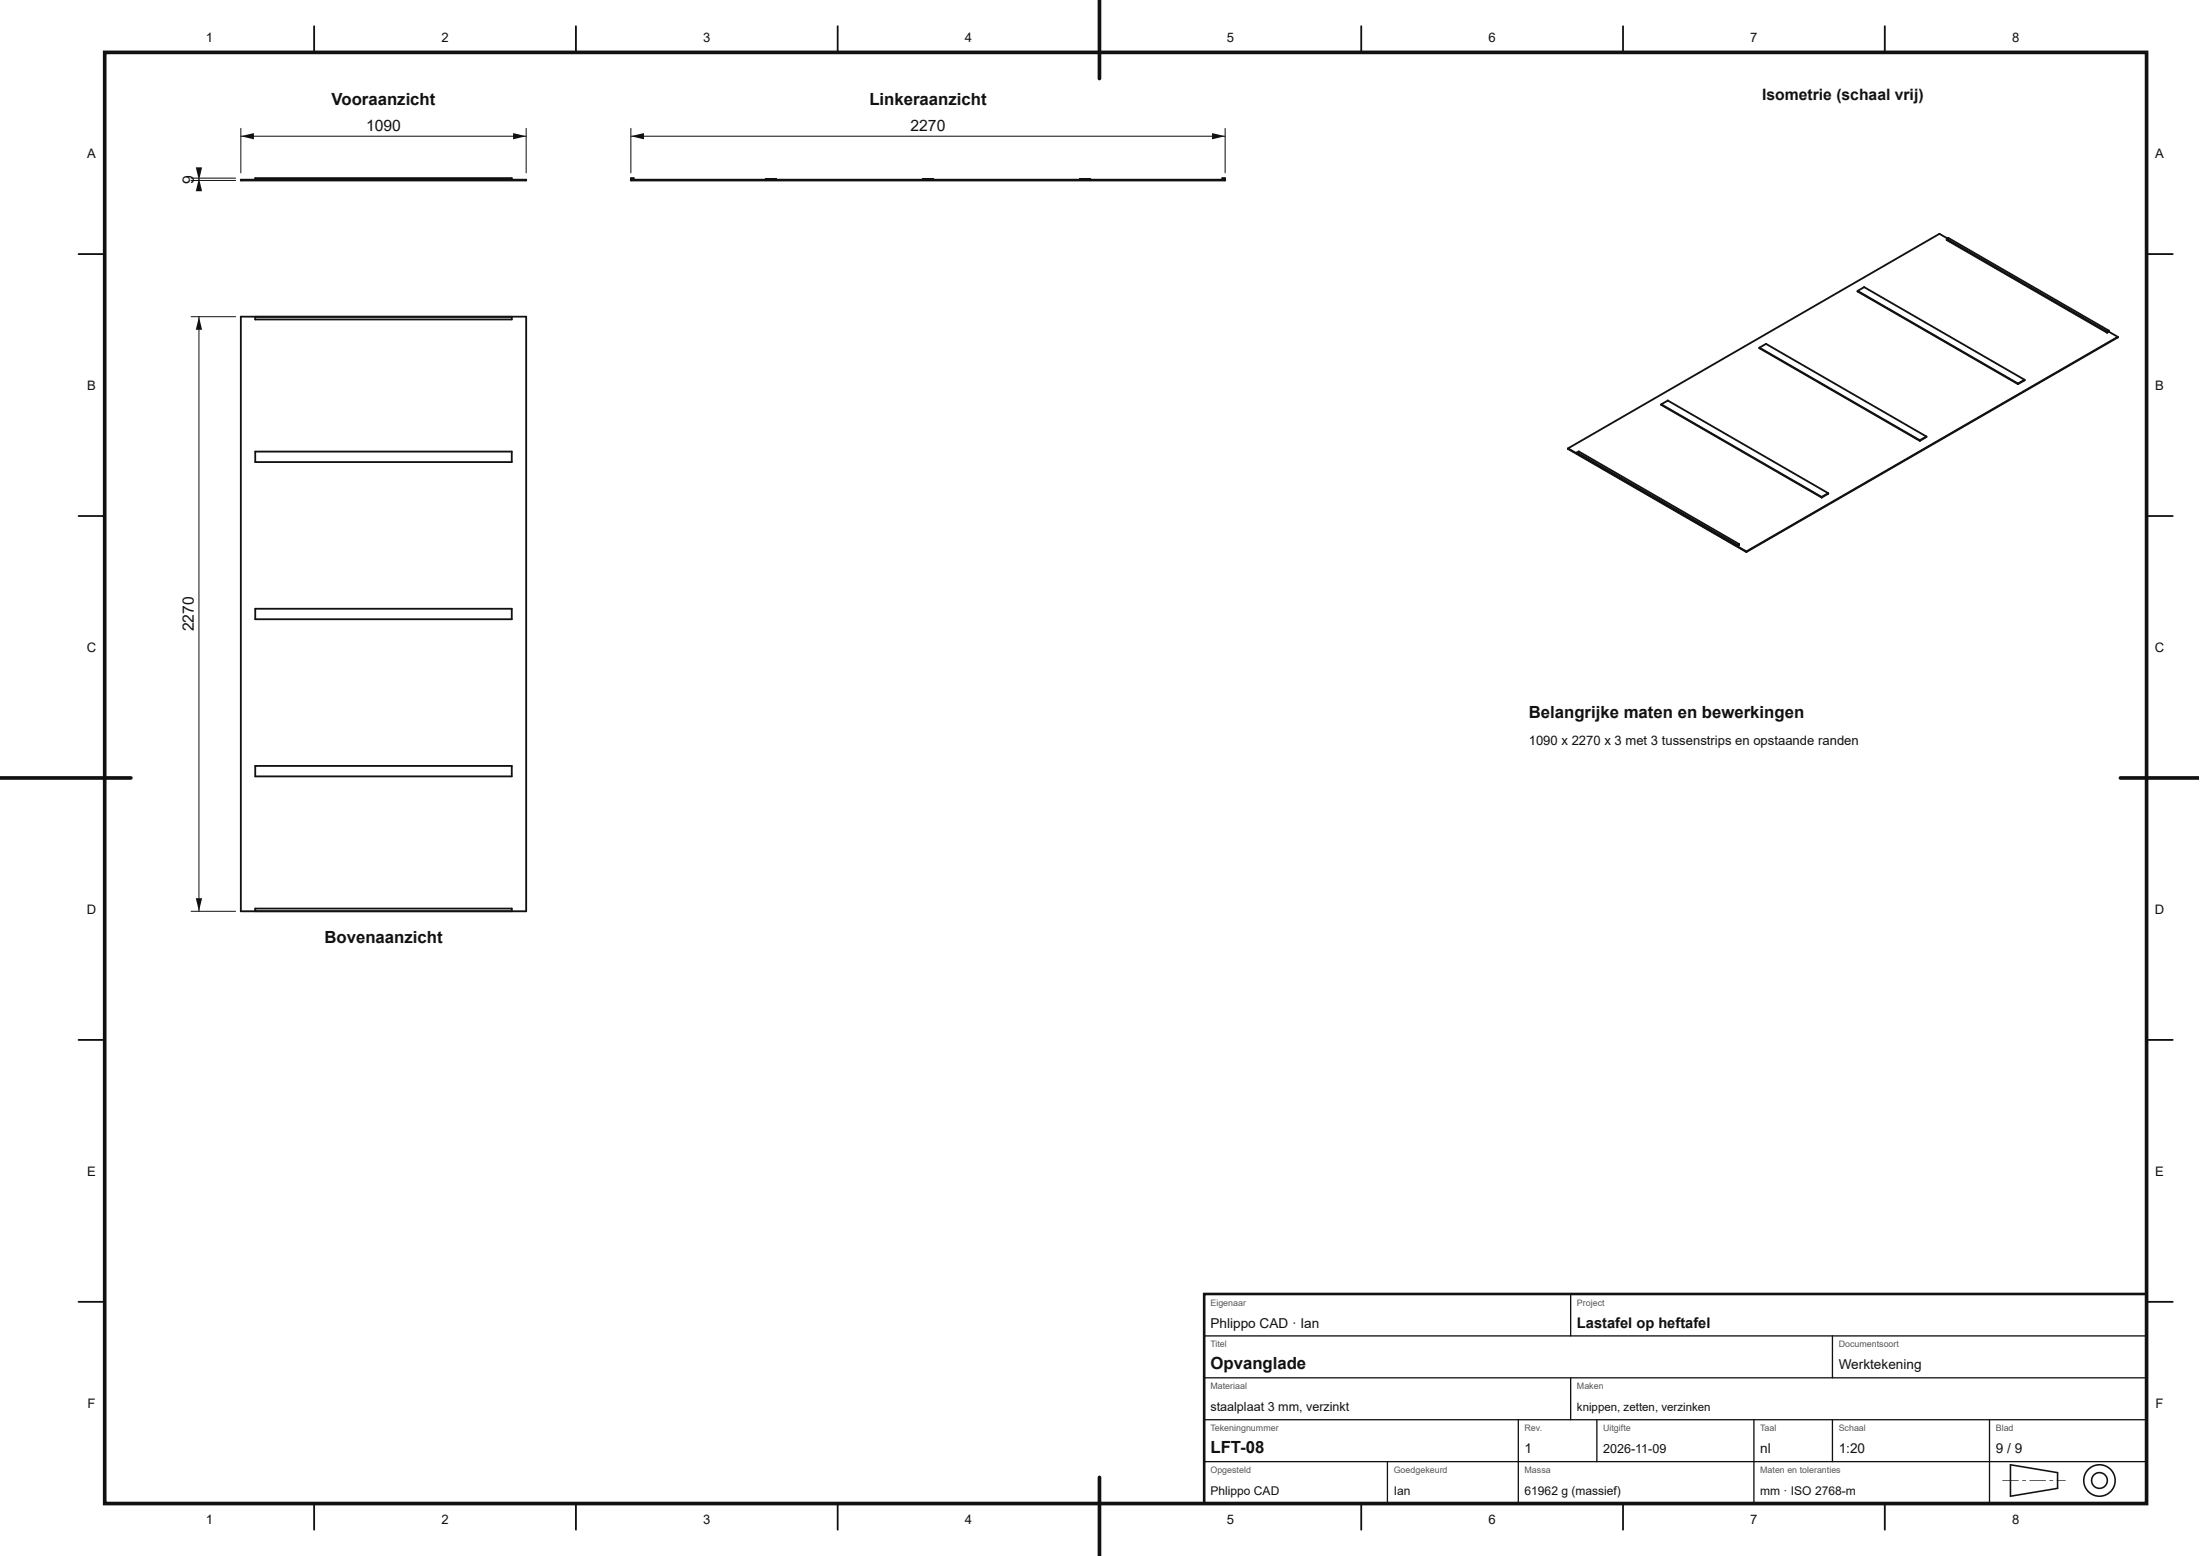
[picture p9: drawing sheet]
<svg xmlns="http://www.w3.org/2000/svg" width="420mm" height="297mm" viewBox="0 0 420 297" stroke-linecap="round" stroke-linejoin="round" font-family="sans-serif">
<g fill="none" stroke="#111" stroke-width=".35">
<path d="M46 34.3h54.5v.2h-54.5zM48.7 34.3v-.3h49v.3M120.5 34.3h113.5M121 34.3v-.3h-.5v.5h113.5v-.5h-.5v.3M146.2 34.3v-.1h2v.1M176.2 34.3v-.1h2v.1M206.2 34.3v-.1h2v.1M46 60.5h54.5v113.4h-54.5zM48.7 60.5h49v.5h-49zM48.7 86.2h49v2h-49zM48.7 116.2h49v2h-49zM48.7 146.2h49v2h-49z"/>
<path d="M48.7 173.4h49v.5h-49z"/>
</g>
<path d="M46 24.5v8.5M46 26h54.5M100.5 24.5v8.5" fill="none" stroke="#111" stroke-width=".19"/>
<g fill="#111">
<path d="M46 26l2.5-.6v1.2z"/>
<path d="M98 25.4l2.5 .6-2.5 .6z"/>
</g>
<path d="M36.5 34.5h8.5M36.5 34h8.5M38 34v.5" fill="none" stroke="#111" stroke-width=".19"/>
<g fill="#111">
<path d="M37.4 32h1.2l-.6 2.5z"/>
<path d="M38 34l.6 2.5h-1.2z"/>
</g>
<path d="M36.5 60.5h8.5M38 60.5v113.4M36.5 173.9h8.5" fill="none" stroke="#111" stroke-width=".19"/>
<g fill="#111">
<path d="M37.4 171.4h1.2l-.6 2.5z"/>
<path d="M38 60.5l.6 2.5h-1.2z"/>
</g>
<path d="M120.5 24.5v8.5M120.5 26h113.5M234 24.5v8.5" fill="none" stroke="#111" stroke-width=".19"/>
<g fill="#111">
<path d="M120.5 26l2.5-.6v1.2z"/>
<path d="M231.5 25.4l2.5 .6-2.5 .6z"/>
</g>
<g fill="none" stroke="#111" stroke-width=".35">
<path d="M60 5v5M110 5v5M160 5v5M210 5v5M260 5v5M310 5v5M360 5v5M15 48.5h5M354.8 55.5v.1M354.8 55.6l30.6 17.7M354.8 55.5l30.6 17.7M354.8 55.6h.1"/>
<path d="M356.1 54.8l-1.3 .7M356.1 54.8h.1M356.1 54.8l30.6 17.7M370.4 44.6l-70.9 41M370.4 44.6v.1M370.4 44.6l1.6 .9M371.8 45.6v.2M371.8 45.8l30.6 17.7M371.8 45.6l30.6 17.7M371.8 45.8h.1M372.1 45.4l-.3 .2M372.1 45.4h.1"/>
<path d="M372.1 45.4l30.7 17.7M410 48.5h5M317.3 77.2v.1M317.3 77.3l30.6 17.7M317.3 77.2l30.6 17.7M317.3 77.3h.1M318.6 76.5l-1.3 .7M318.6 76.5h.1M318.6 76.5l30.6 17.6M336.1 66.4v.1M336.1 66.5l30.6 17.6M336.1 66.4l30.6 17.6"/>
<path d="M336.1 66.5h.1M337.3 65.6l-1.2 .8M337.3 65.6v.1M337.3 65.6l30.6 17.7M385.4 73.2v.1M386.7 72.6h.1M386.7 72.5v.1M386.7 72.6l-1.3 .7M386.7 72.5l-1.3 .7M402.4 63.3v.2M402.7 63.3l1.8 1M402.7 63.3h.1"/>
<path d="M402.8 63.1v.2M402.8 63.3l-.4 .2M402.8 63.1l-.4 .2M404.5 64.4h.1M404.5 64.4l-70.9 41M404.5 64.3v.1M404.5 64.3l-70.9 41M15 98.5h5M299.5 85.7l34.1 19.7M299.5 85.6v.1M299.5 85.6l34.1 19.7M299.5 85.7h.1"/>
<path d="M301.2 86.4v.2M301.2 86.6h.1M301.2 86.6l30.7 17.7M301.2 86.4l30.7 17.6M301.5 86.2l-.3 .2M301.5 86.2h.1M301.5 86.2l30.7 17.7M347.9 94.9v.1M349.2 94.2h.1M349.2 94.1v.1M349.2 94.1l-1.3 .8M349.2 94.2l-1.3 .8"/>
<path d="M366.7 84v.1M367.9 83.4h.1M367.9 83.3v.1M367.9 83.4l-1.2 .7M367.9 83.3l-1.2 .7M410 98.5h5M331.9 104v.3M332.2 104.1h.1M332.2 103.9v.2M332.2 104.1l-.3 .2M332.2 103.9l-.3 .1M333.6 105.3v.1"/>
<path d="M15 148.5h5M410 148.5h5M15 198.5h5M410 198.5h5M15 248.5h5M410 248.5h5M60 287v5M110 287v5M160 287v5M210 287v5M260 287v5M310 287v5"/>
<path d="M360 287v5"/>
</g>
<path d="M20 10h390v277h-390z" fill="none" stroke="#111" stroke-width=".7" stroke-linecap="butt"/>
<path d="M210 0v15M0 148.5h25M405 148.5h14.9M210 282v15" fill="none" stroke="#111" stroke-width=".7"/>
<path d="M230 247h180v40h-180z" fill="none" stroke="#111" stroke-width=".5"/>
<g fill="none" stroke="#111" stroke-width=".25">
<path d="M230 255h180M300 247v8M350 255v8M230 279h180M230 271h180M230 263h180M265 279v8M290 271v16M300 263v8M305 271v8M335 271v16M350 271v8"/>
<path d="M380 271v16"/>
</g>
<path d="M384 279.6l9 1.5v3l-9 1.5z" fill="none" stroke="#111" stroke-width=".3"/>
<path d="M382.4 282.5l3.2 .1-3.1 .1zM386.2 282.5l.8 .1-.7 .1zM387.6 282.5l3.2 .1-3.1 .1zM391.4 282.5l.8 .1-.7 .1zM392.8 282.5l1.8 .1-1.7 .1z" fill="#111"/>
<g fill="none" stroke="#111" stroke-width=".3">
<circle cx="401" cy="282.6" r="3"/>
<circle cx="401" cy="282.6" r="1.5"/>
</g>
<g font-size="3.2" fill="#111">
<text x="63.3" y="20">Vooraanzicht</text>
<text x="166" y="20">Linkeraanzicht</text>
<text x="292" y="137">Belangrijke maten en bewerkingen</text>
<text x="62" y="179.9">Bovenaanzicht</text>
<text x="231.2" y="261.4">Opvanglade</text>
<text x="231.2" y="277.4">LFT-08</text>
</g>
<g font-size="3" fill="#111">
<text x="336.6" y="19">Isometrie (schaal vrij)</text>
<text x="69.9" y="25">1090</text>
<text x="173.9" y="25">2270</text>
<text x="37" y="35.1" transform="rotate(-90 37 35.1)">9</text>
<text x="37" y="120.5" transform="rotate(-90 37 120.5)">2270</text>
</g>
<text font-size="2.8" fill="#111" x="301.2" y="253.4">Lastafel op heftafel</text>
<g font-size="2.6" fill="#111">
<text x="231.2" y="253.4">Phlippo CAD · Ian</text>
<text x="351.2" y="261.4">Werktekening</text>
<text x="291.2" y="277.4">1</text>
<text x="336.2" y="277.4">nl</text>
<text x="351.2" y="277.4">1:20</text>
<text x="381.2" y="277.4">9 / 9</text>
</g>
<g font-size="2.5" fill="#111">
<text x="39.3" y="8">1</text>
<text x="84.3" y="8">2</text>
<text x="134.3" y="8">3</text>
<text x="184.3" y="8">4</text>
<text x="234.3" y="8">5</text>
<text x="284.3" y="8">6</text>
<text x="334.3" y="8">7</text>
<text x="384.3" y="8">8</text>
<text x="16.7" y="30.2">A</text>
<text x="411.7" y="30.2">A</text>
<text x="16.7" y="74.5">B</text>
<text x="411.7" y="74.5">B</text>
<text x="16.6" y="124.5">C</text>
<text x="411.6" y="124.5">C</text>
<text x="292" y="142.2">1090 x 2270 x 3 met 3 tussenstrips en opstaande randen</text>
<text x="16.6" y="174.5">D</text>
<text x="411.6" y="174.5">D</text>
<text x="16.7" y="224.5">E</text>
<text x="411.7" y="224.5">E</text>
<text x="16.7" y="268.7">F</text>
<text x="411.7" y="268.7">F</text>
<text x="39.3" y="291">1</text>
<text x="84.3" y="291">2</text>
<text x="134.3" y="291">3</text>
<text x="184.3" y="291">4</text>
<text x="234.3" y="291">5</text>
<text x="284.3" y="291">6</text>
<text x="334.3" y="291">7</text>
<text x="384.3" y="291">8</text>
</g>
<g font-size="2.4" fill="#111">
<text x="231.2" y="269.4">staalplaat 3 mm, verzinkt</text>
<text x="306.2" y="277.4">2026-11-09</text>
</g>
<g font-size="2.3" fill="#111">
<text x="231.2" y="285.4">Phlippo CAD</text>
<text x="266.2" y="285.4">Ian</text>
<text x="291.2" y="285.4">61962 g (massief)</text>
<text x="336.2" y="285.4">mm · ISO 2768-m</text>
</g>
<text font-size="2.2" fill="#111" x="301.2" y="269.4">knippen, zetten, verzinken</text>
<g font-size="1.7" fill="#555">
<text x="231.2" y="249.2">Eigenaar</text>
<text x="301.2" y="249.2">Project</text>
<text x="231.2" y="257.2">Titel</text>
<text x="351.2" y="257.2">Documentsoort</text>
<text x="231.2" y="265.2">Materiaal</text>
<text x="301.2" y="265.2">Maken</text>
<text x="231.2" y="273.2">Tekeningnummer</text>
<text x="291.2" y="273.2">Rev.</text>
<text x="306.2" y="273.2">Uitgifte</text>
<text x="336.2" y="273.2">Taal</text>
<text x="351.2" y="273.2">Schaal</text>
<text x="381.2" y="273.2">Blad</text>
<text x="231.2" y="281.2">Opgesteld</text>
<text x="266.2" y="281.2">Goedgekeurd</text>
<text x="291.2" y="281.2">Massa</text>
<text x="336.2" y="281.2">Maten en toleranties</text>
</g>
</svg>
